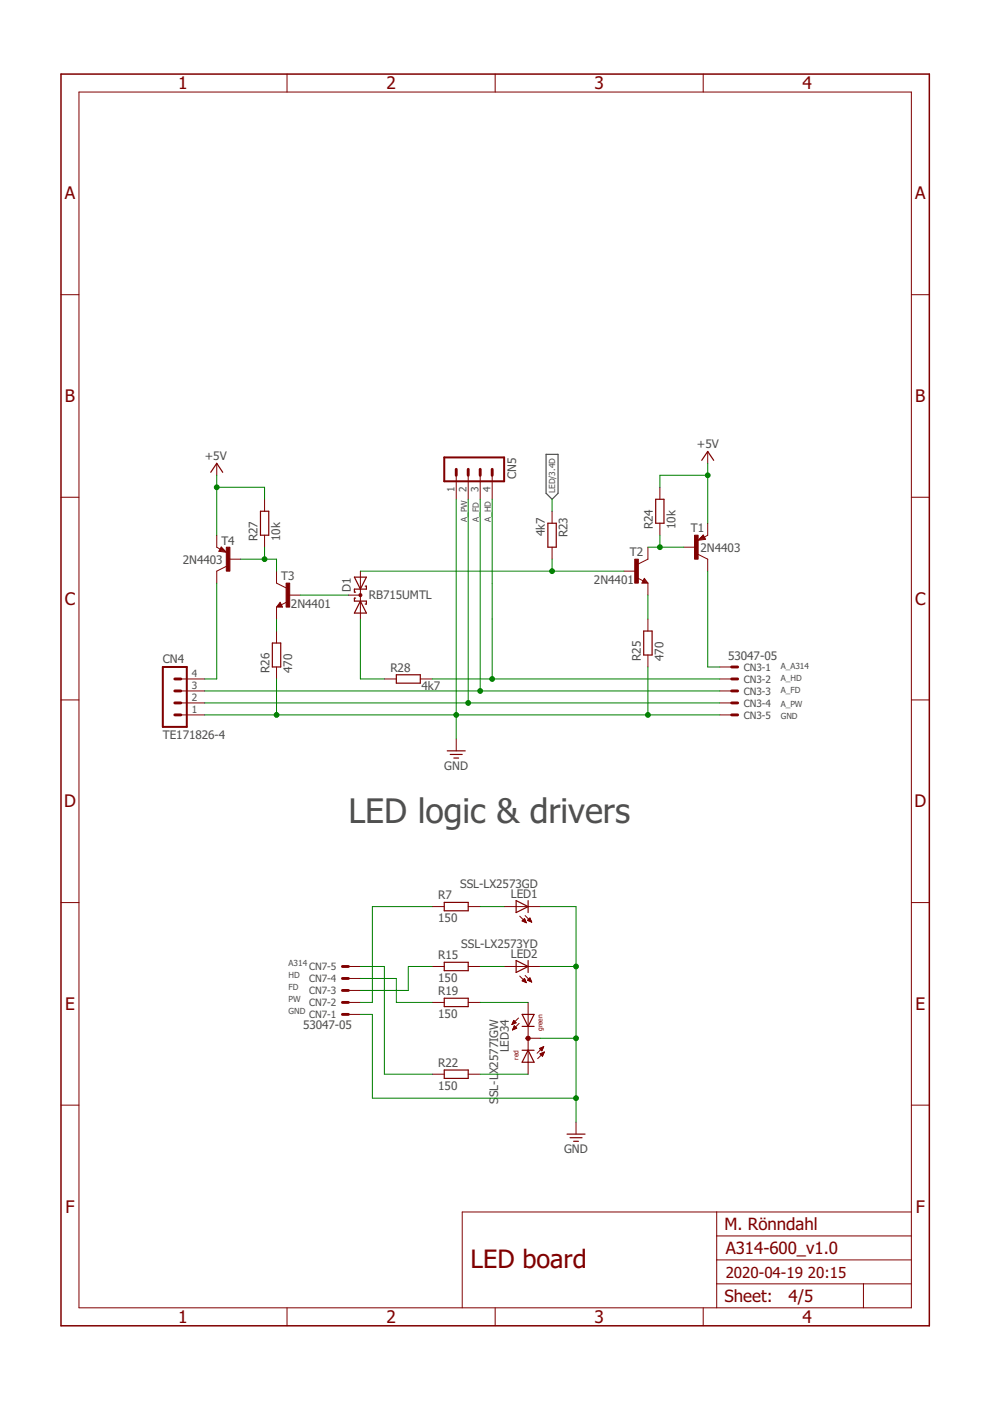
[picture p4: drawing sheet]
<svg xmlns="http://www.w3.org/2000/svg" width="210mm" height="297mm" viewBox="0 0 210 297" stroke-linecap="round" stroke-linejoin="round" font-family="sans-serif">
<path d="M115.8 96.3h2.5v8.3l-1.2 1.3-1.3-1.3z" fill="none" stroke="#505050" stroke-width=".25"/>
<g fill="none" stroke="#800000" stroke-width=".25">
<path d="M148.8 97.6l1.3-1.9 1.2 1.9M44.7 100.1l1.3-1.9 1.2 1.9M47 116.6h.3l-.3-.2-.3 .4 1 .1-.7-.8-.4 .7M55.2 108.4h1.8v5.1h-1.8zM116.2 110.9h1.7v5.1h-1.7zM139 105.9h1.8v5h-1.8zM149 114.1h-.3l.3-.2 .3 .3-1 .2 .7-.8 .4 .6M57.7 136.3h1.8v5.1h-1.8zM59.4 128.2l-.1 .3h.3l-.2-.5-.5 .6h.7M75.1 122.4h2.6l-1.3 2.5zM75.4 126.8h-.3v.6h2.6v.7h-.3M76.4 127.4l1.3 2.6h-2.6z"/>
<path d="M77.4 124.3h.3v.6h-2.6v.6h.3M136.5 133.8h1.8v5.1h-1.8zM136.6 123.1l.1 .3h-.3l.2-.5 .5 .6h-.7M84 143.1h5.1v1.7h-5.1zM94.8 159.2h3.8M95.5 160h2.5M96.2 160.7h1M94.2 191.3h5.1v1.8h-5.1zM109.4 190.9l2.6 1.3-2.6 1.3zM112 190.9v2.6M94.2 204h5.1v1.8h-5.1zM94.2 211.6h5.1v1.8h-5.1z"/>
<path d="M109.4 203.6l2.6 1.3-2.6 1.3zM110.7 215.1h2.5l-1.2 2.5zM110.7 217.6h2.5M112 203.6v2.6M94.2 226.9h5.1v1.7h-5.1zM110.7 222.7h2.5M112 222.7l1.2 2.5h-2.5zM120.2 240.5h3.8M120.9 241.2h2.5M121.6 242h1"/>
</g>
<g fill="none" stroke="#800000" stroke-width=".21">
<path d="M16.7 19.5h176.5v257.8h-176.5zM60.9 15.7v3.8M105 15.7v3.8M149.1 15.7v3.8M12.9 62.5h3.8M193.2 62.5h3.8M46 98.2v2.6M150.1 95.7v2.5M12.9 105.4h3.8M46 113.5v2.5l.7 .4M46.9 116l1.1 1.1-1.6-.2zM48.5 118.6h2.5"/>
<path d="M56.1 105.9v2.5M56.1 113.5v2.5M96.7 100.8v5.1M99.3 100.8v5.1M101.8 100.8v5.1M104.4 100.8v5.1M117.1 108.4v2.5M117.1 116v2.6M137.4 116v2.6l-2.1 1M139.9 103.3v2.6M139.9 110.9v2.6M145 116h2.5"/>
<path d="M148 117.5l2.1 1.1v2.5M149.1 113.4l.5 .9-1.6 .3zM150.1 110.9v2.6l-.8 .4M193.2 105.4h3.8M48 120.1l-2 1v2.5M58.6 121.1v2.5l2.1 1.1M58.6 128.7v2.6M58.6 133.8v2.5M59.4 127.7l.5 1h-1.3zM60.9 127.6l-1.3 .6M61.2 126.2h2.5M73.9 126.2h2.5"/>
<path d="M76.4 121.1v10.2M132.3 121.1h2.5M135.1 122.5l1.3 .6M136.6 122.6l.8 1h-1.3zM137.4 123.6v2.6M137.4 131.3v2.5M137.4 138.9v2.5M12.9 148.4h3.8M38.3 144h5.1M38.3 146.5h5.1M38.3 149h5.1M38.3 151.6h5.1"/>
<path d="M58.6 141.4v2.6M81.5 144h2.5M89.1 144h2.6M96.7 156.7v2.5M152.6 141.4h2.5M152.6 144h2.5M152.6 146.5h2.5M152.6 149h2.5M152.6 151.6h2.5M193.2 148.4h3.8M12.9 191.4h3.8M91.7 192.2h2.5"/>
<path d="M99.3 192.2h2.5M106.9 192.2h7.6M110.2 194.2l1.4 1.4M110.7 195.3l.5-.5 .4 .8zM110.7 195.2h.7M110.9 195.3h.6M110.9 195.1h.5M111 195h.3M111.1 194.8h.2M111.1 195.5h.4M111.3 194.1l1.4 1.4M111.4 195.6h.2"/>
<path d="M111.8 195.1l.6-.5 .3 .9zM111.9 195.1h.6M112 195h.5M112 195.2h.6M112.1 194.8h.3M112.2 194.7h.2M112.3 195.3h.3M112.6 195.5h.1M193.2 191.4h3.8M73.9 204.9h2.5M73.9 212.5h2.5M73.9 215.1h2.5"/>
<path d="M73.9 210h2.5M73.9 207.5h2.5M91.7 204.9h2.5M91.7 212.5h2.5M99.3 204.9h2.5M99.3 212.5h2.5M106.9 204.9h7.6M108.6 217.2h.1M108.6 217h.4M108.7 216.9h.5M108.7 218.2h.2M108.7 216.8h.7"/>
<path d="M108.8 218.1h.4M108.8 216.7h.5M108.8 218h.7M108.8 216.6h.4M108.9 217.9h.6M108.9 216.4h.1M108.9 217.8h.4M108.9 216.3l.5 .6-.9 .3zM109 217.6h.2M109 217.5h.1M109.1 217.5l.5 .5-.9 .4zM109.9 215.8l-1.4 1.4"/>
<path d="M110.1 217l-1.4 1.4M110.2 206.9l1.4 1.4M110.7 208l.5-.5 .4 .8zM110.8 208h.6M110.8 207.9h.6M110.9 207.8h.4M111 207.6h.3M111.1 208.1h.4M111.1 207.5h.1M111.3 206.8l1.4 1.4M111.4 208.2h.1M111.8 207.8l.6-.5 .3 .9z"/>
<path d="M111.9 207.8h.6M112 207.9h.6M112 212.5v15.3M112 207.6h.5M112.2 207.5h.2M112.2 208h.4M112.3 207.4h.1M112.5 208.1h.2M12.9 234.3h3.8M91.7 227.8h2.5M99.3 227.8h2.5M112 220.1h2.5"/>
<path d="M114.4 222.3l.9-.4-.4 .9zM114.4 222.4h.7M114.5 223.4l.9-.3-.4 .8zM114.5 223.4h.7M114.6 222.5h.4M114.6 222.2h.5M114.6 223.6h.6M114.7 222.6h.3M114.7 223.7h.4M114.8 222.7h.1M114.8 223.3h.5M114.8 222.1h.4"/>
<path d="M114.9 223.8h.2M115 223.9h.1M115.1 223.2h.2M115.1 222h.1M115.3 221.9l-1.4 1.4M115.4 223.1h.1M115.4 223.1l-1.4 1.4M122.1 237.9v2.6M193.2 234.3h3.8M152 257v20.3M193.2 257h-95.2v20.3M60.9 277.3v3.8"/>
<path d="M105 277.3v3.8M149.1 277.3v3.8M152 272.2h41.2M152 267.1h41.2M152 262h41.2M183.1 272.2v5.1"/>
</g>
<g fill="#800000" stroke="#800000" stroke-width=".21">
<path d="M111.6 219.9a.46 .46 0 0 1 .7 0 .46 .46 0 0 1-.2 .7 .46 .46 0 0 1-.6-.5l.5 .1-.5-.1z" fill-rule="evenodd"/>
<circle cx="76.4" cy="126.2" r=".32"/>
</g>
<path d="M12.9 15.7h184.1v265.4h-184.1z" fill="none" stroke="#800000" stroke-width=".32"/>
<g fill="none" stroke="#800000" stroke-width=".61">
<path d="M96.7 99.5v1.3M99.3 99.5v1.3M101.8 99.5v1.3M104.4 99.5v1.3M37.1 144h1.2M37.1 146.5h1.2M37.1 149h1.2M37.1 151.6h1.2M155.1 141.4h1.3M155.1 144h1.3M155.1 146.5h1.3M155.1 149h1.3"/>
<path d="M155.1 151.6h1.3M72.6 215.1h1.3M72.6 212.5h1.3M72.6 210h1.3M72.6 207.5h1.3M72.6 204.9h1.3"/>
</g>
<path d="M94.2 97h12.7v5h-12.7zM34.5 141.4h5.1v12.7h-5.1z" fill="none" stroke="#800000" stroke-width=".42"/>
<g fill="#800000" stroke="#800000" stroke-width=".21">
<path d="M147.3 113.5h.7v5.1h-.7z"/>
<path d="M134.6 118.6h.7v5h-.7z"/>
<path d="M60.7 123.6h.7v5.1h-.7z"/>
<path d="M48 116h.7v5.1h-.7z"/>
</g>
<g fill="none" stroke="#008000" stroke-width=".21">
<path d="M150.1 98.2v12.7M46 100.8v12.7M46 103.3h10.1v2.6M51 118.6h7.6v2.5M56.1 116v2.6M96.7 105.9v50.8M99.3 105.9v43.1M101.8 105.9v40.6M104.4 105.9v38.1M117.1 105.9v2.5M117.1 118.6v2.5M137.4 116h7.6"/>
<path d="M139.9 113.5v2.5M150.1 100.8h-10.2v2.5M46 123.6v20.4h-2.6M58.6 131.3v2.5M63.7 126.2h10.2M76.4 121.1h55.9M76.4 131.3v12.7h5.1M137.4 126.2v5.1M150.1 121.1v20.3h2.5M43.4 151.6h109.2M43.4 146.5h109.2M43.4 149h109.2"/>
<path d="M58.6 144v7.6M91.7 144h60.9M137.4 141.4v10.2M91.7 192.2h-12.7v20.3h-2.6M101.8 192.2h5.1M114.5 192.2h7.6v45.7M76.4 204.9h5.1v22.9h10.2M76.4 215.1h2.6v17.7h43.1M76.4 207.5h7.6v5h7.7M91.7 204.9h-5.1v5.1h-10.2M101.8 204.9h5.1M101.8 212.5h10.2"/>
<path d="M114.5 204.9h7.6M101.8 227.8h10.2M114.5 220.1h7.6"/>
</g>
<g fill="#008000" stroke="#008000" stroke-width=".21">
<circle cx="122.1" cy="204.9" r=".51"/>
<circle cx="122.1" cy="220.1" r=".51"/>
<circle cx="122.1" cy="232.8" r=".51"/>
<circle cx="96.7" cy="151.6" r=".51"/>
<circle cx="58.6" cy="151.6" r=".51"/>
<circle cx="137.4" cy="151.6" r=".51"/>
<circle cx="101.8" cy="146.5" r=".51"/>
<circle cx="99.3" cy="149" r=".51"/>
<circle cx="150.1" cy="100.8" r=".51"/>
<circle cx="46" cy="103.3" r=".51"/>
<circle cx="117.1" cy="121.1" r=".51"/>
<circle cx="104.4" cy="144" r=".51"/>
<circle cx="139.9" cy="116" r=".51"/>
<circle cx="56.1" cy="118.6" r=".51"/>
</g>
<text font-size="7.2" fill="#505050" x="73.9" y="174.4">LED logic &amp; drivers</text>
<text font-size="5.4" fill="#800000" x="99.8" y="268.9">LED board</text>
<g font-size="3.7" fill="#800000">
<text x="37.8" y="18.9">1</text>
<text x="81.9" y="18.9">2</text>
<text x="126.1" y="18.9">3</text>
<text x="170.2" y="18.9">4</text>
<text x="13.7" y="42.3">A</text>
<text x="194" y="42.3">A</text>
<text x="13.8" y="85.3">B</text>
<text x="194.1" y="85.3">B</text>
<text x="13.7" y="128.2">C</text>
<text x="194" y="128.2">C</text>
<text x="13.6" y="171.2">D</text>
<text x="193.9" y="171.2">D</text>
<text x="13.8" y="214.1">E</text>
<text x="194.1" y="214.1">E</text>
<text x="13.9" y="257.1">F</text>
<text x="194.2" y="257.1">F</text>
<text x="37.8" y="280.5">1</text>
<text x="81.9" y="280.5">2</text>
<text x="126.1" y="280.5">3</text>
<text x="170.2" y="280.5">4</text>
</g>
<g font-size="3.6" fill="#800000">
<text x="153.6" y="260.8">M. Rönndahl</text>
<text x="153.9" y="265.9">A314-600_v1.0</text>
<text x="153.6" y="276.1">Sheet:</text>
<text x="167.2" y="276">4/5</text>
</g>
<g font-size="3.2" fill="#800000">
<text x="153.9" y="270.9">2020-04-19</text>
<text x="171.3" y="270.9">20:15</text>
</g>
<g font-size="2.5" fill="#505050">
<text x="147.8" y="94.9">+5V</text>
<text x="43.4" y="97.5">+5V</text>
<text x="109.4" y="101.5" transform="rotate(-90 109.4 101.5)">CN5</text>
<text x="115.5" y="113.6" transform="rotate(-90 115.5 113.6)">4k7</text>
<text x="120.3" y="113.9" transform="rotate(-90 120.3 113.9)">R23</text>
<text x="138.4" y="112.2" transform="rotate(-90 138.4 112.2)">R24</text>
<text x="143.2" y="112.2" transform="rotate(-90 143.2 112.2)">10k</text>
<text x="146.5" y="112.7">T1</text>
<text x="38.8" y="119.6">2N4403</text>
<text x="46.9" y="115.5">T4</text>
<text x="54.6" y="114.8" transform="rotate(-90 54.6 114.8)">R27</text>
<text x="59.4" y="114.8" transform="rotate(-90 59.4 114.8)">10k</text>
<text x="133.6" y="117.8">T2</text>
<text x="148.5" y="117">2N4403</text>
<text x="59.6" y="122.9">T3</text>
<text x="74.4" y="125.4" transform="rotate(-90 74.4 125.4)">D1</text>
<text x="125.9" y="123.9">2N4401</text>
<text x="61.7" y="129">2N4401</text>
<text x="78.2" y="127.1">RB715UMTL</text>
<text x="34.5" y="140.7">CN4</text>
<text x="57.1" y="142.7" transform="rotate(-90 57.1 142.7)">R26</text>
<text x="61.9" y="142.7" transform="rotate(-90 61.9 142.7)">470</text>
<text x="82.8" y="142.5">R28</text>
<text x="135.9" y="140.1" transform="rotate(-90 135.9 140.1)">R25</text>
<text x="140.7" y="140.1" transform="rotate(-90 140.7 140.1)">470</text>
<text x="154.4" y="140">53047-05</text>
<text x="89.4" y="146.2">4k7</text>
<text x="34.5" y="156.7">TE171826-4</text>
<text x="94.2" y="163.3">GND</text>
<text x="92.9" y="190.7">R7</text>
<text x="97.6" y="188.3">SSL-LX2573GD</text>
<text x="108.3" y="190.4">LED1</text>
<text x="92.9" y="195.5">150</text>
<text x="92.9" y="203.4">R15</text>
<text x="97.8" y="201">SSL-LX2573YD</text>
<text x="108.3" y="203.1">LED2</text>
<text x="92.9" y="208.2">150</text>
<text x="92.9" y="215.8">150</text>
<text x="92.9" y="211">R19</text>
<text x="64.2" y="218.2">53047-05</text>
<text x="92.9" y="226.3">R22</text>
<text x="107.9" y="223.1" transform="rotate(-90 107.9 223.1)">LED34</text>
<text x="92.9" y="231.1">150</text>
<text x="105.6" y="232.6" transform="rotate(-90 105.6 232.6)">SL-LX2577IGW</text>
<text x="105.6" y="234" transform="rotate(-90 105.6 234)">S</text>
<text x="119.6" y="244.5">GND</text>
</g>
<g font-size="2.1" fill="#505050">
<text x="96.4" y="104.3" transform="rotate(-90 96.4 104.3)">1</text>
<text x="98.9" y="104.3" transform="rotate(-90 98.9 104.3)">2</text>
<text x="101.5" y="104.3" transform="rotate(-90 101.5 104.3)">3</text>
<text x="104" y="104.3" transform="rotate(-90 104 104.3)">4</text>
<text x="40.7" y="143.6">4</text>
<text x="157.7" y="142.2">CN3-1</text>
<text x="40.7" y="148.7">2</text>
<text x="40.7" y="146.1">3</text>
<text x="157.7" y="144.7">CN3-2</text>
<text x="157.7" y="147.3">CN3-3</text>
<text x="157.7" y="149.8">CN3-4</text>
<text x="40.7" y="151.2">1</text>
<text x="157.7" y="152.3">CN3-5</text>
<text x="65.5" y="208.2">CN7-4</text>
<text x="65.5" y="205.7">CN7-5</text>
<text x="65.5" y="215.8">CN7-1</text>
<text x="65.5" y="213.3">CN7-2</text>
<text x="65.5" y="210.7">CN7-3</text>
</g>
<g font-size="1.8" fill="#505050">
<text x="117.7" y="104.6" transform="rotate(-90 117.7 104.6)">LED/3.4D</text>
<text x="99" y="110.7" transform="rotate(-90 99 110.7)">A_PW</text>
<text x="101.6" y="110.7" transform="rotate(-90 101.6 110.7)">A_FD</text>
<text x="104.1" y="110.7" transform="rotate(-90 104.1 110.7)">A_HD</text>
<text x="165.5" y="141.9">A_A314</text>
<text x="165.5" y="147">A_FD</text>
<text x="165.5" y="149.8">A_PW</text>
<text x="165.5" y="144.5">A_HD</text>
<text x="165.5" y="152.3">GND</text>
<text x="61.2" y="210">FD</text>
<text x="61.2" y="207.4">HD</text>
<text x="61.2" y="204.9">A314</text>
<text x="61.2" y="215.1">GND</text>
<text x="61.2" y="212.5">PW</text>
</g>
<g font-size="1.4" fill="#800000">
<text x="115" y="218.6" transform="rotate(-90 115 218.6)">green</text>
<text x="109.9" y="224.7" transform="rotate(-90 109.9 224.7)">red</text>
</g>
</svg>
